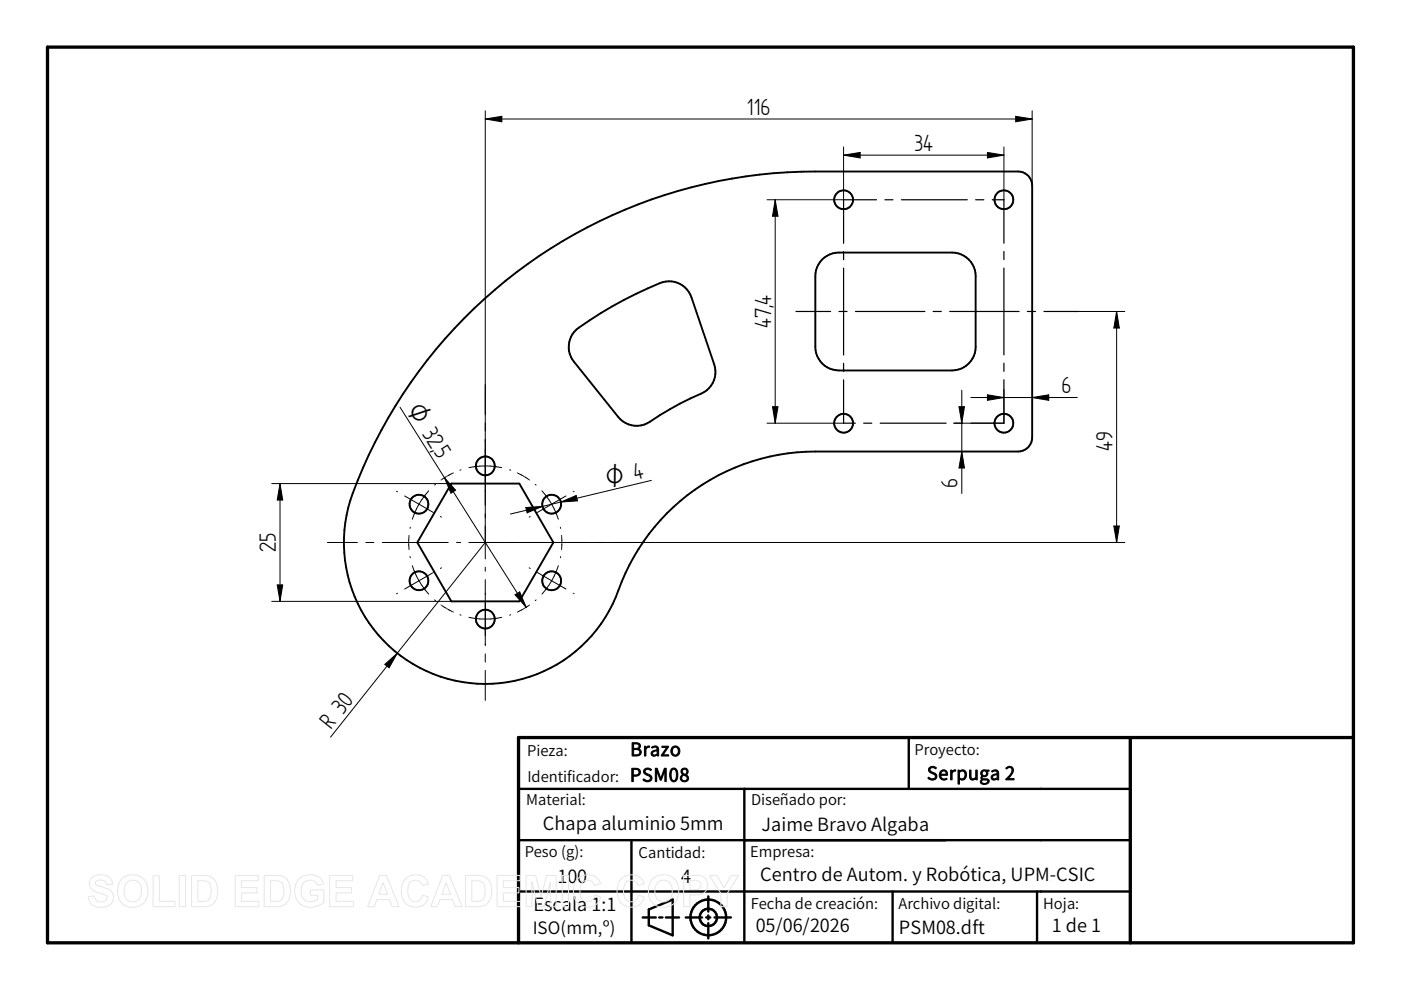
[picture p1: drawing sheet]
<svg xmlns="http://www.w3.org/2000/svg" width="297mm" height="210mm" viewBox="0 0 297 210" stroke-linecap="round" stroke-linejoin="round" font-family="sans-serif">
<path d="M10.1 10h276.9v189.9h-276.9zM239.6 156.4v43.5M287 156.4h-177.1v43.5" fill="none" stroke="#000" stroke-width=".7"/>
<g fill="none" stroke="#000" stroke-width=".51">
<path d="M192.7 156.4v10.9M109.9 167.3h129.7M109.9 178.1h129.7M133.9 178.1v21.8M157.8 167.3v32.6M109.9 189h129.7M136.3 194.5h2.7M137.6 192.8l5-2.1v7.6l-5-2.1zM139.8 194.5h.7M141.2 194.5h2.8M145.4 194.5h3.4M149.7 194.5h.9"/>
<path d="M150.2 190.1v3.2M150.2 194.1v.8M150.2 195.7v3.3M151.5 194.5h3.5M189.2 189v10.9M219.9 189v10.9"/>
<circle cx="150.2" cy="194.5" r="3.8"/>
<circle cx="150.2" cy="194.5" r="1.84"/>
</g>
<g fill="none" stroke="#000" stroke-width=".4">
<path d="M174.3 55a5.1 5.1 0 0 1 3.6-1.4h23.9a5 5 0 0 1 5.1 4.9v15a5.1 5.1 0 0 1-5.1 5h-23.9a5 5 0 0 1-5-5v-15a5.1 5.1 0 0 1 1.4-3.5zM98.4 67.5a104.6 104.6 0 0 1 74.5-31.1h43a2.97 2.97 0 0 1 2.9 2.9v53.4a3 3 0 0 1-2.9 3h-43a44.5 44.5 0 0 0-42.3 30.9 30 30 0 0 1-40.1 15.7 30 30 0 0 1-14.6-40.5 104.7 104.7 0 0 1 22.5-34.3zM122.2 69.9a81.3 81.3 0 0 1 18.4-10.1 5 5 0 0 1 6 3.2l4.8 14.3a5 5 0 0 1-2.7 6.2 71.8 71.8 0 0 0-11.5 6.2 5 5 0 0 1-6.1-1.3l-9.4-11.7a5 5 0 0 1 .5-6.8zM95.7 102.5h14.4l7.2 12.5-7.2 12.5h-14.4l-7.2-12.5z"/>
<circle cx="178.9" cy="42.4" r="2"/>
<circle cx="212.8" cy="42.4" r="2"/>
<circle cx="102.9" cy="98.8" r="2"/>
<circle cx="178.9" cy="89.7" r="2"/>
<circle cx="212.8" cy="89.7" r="2"/>
<circle cx="88.8" cy="106.9" r="2"/>
<circle cx="117" cy="106.9" r="2"/>
<circle cx="88.8" cy="123.1" r="2"/>
<circle cx="102.9" cy="131.3" r="2"/>
<circle cx="117" cy="123.1" r="2"/>
</g>
<g fill="none" stroke="#000" stroke-width=".21">
<path d="M102.9 23.5v95M102.9 25.2l3.5-.5v1.1zM102.9 25.2h115.9M178.9 32.9l3.5-.6v1.2zM178.9 32.9h33.9M178.9 31.2v11.2h-16.3M209.4 32.3l3.4 .6-3.4 .6zM212.8 31.2v11.2M215.3 24.7l3.5 .5-3.5 .6zM218.8 23.5v15.8M164.4 42.4v47.3M164.4 42.4l.5 3.4h-1.1z"/>
<path d="M228.7 66h9.8M236.7 66l.6 3.6h-1.1zM236.7 66v49M84.8 86.3l26.8 42.5M97.6 99.7h-.1M97.7 99.6h.1M99.4 99.1a16.9 16.9 0 0 1 7 0M108.1 99.6h.1M108.2 99.7h.1M162.6 89.7h16.3M163.8 86.2h1.1l-.5 3.5zM203.3 86.2h1.2l-.6 3.5z"/>
<path d="M203.9 82.7v21.9M203.9 95.7l.6 3.5h-1.2zM205.8 84.3h22.6M209.4 83.7l3.4 .6-3.4 .6zM212.8 82.5v7.2h-10.6M218.8 84.3l3.6-.6v1.2zM57.6 102.5h38.1M59.4 102.5l.5 3.5h-1.1zM59.4 102.5v25M69.4 115h6.4M77.6 115h1.7M81 115h14"/>
<path d="M84.1 104.2h.1M84.2 104.2l.1 .1M85.8 105.2l6.1 3.4M86.7 115v.1M86.7 115.2v1.1M86.7 113.5v.1M86.7 116.5h.1M86.7 113.7v1.1M86.9 118v.1M86.9 112h.1M87 118.2v.1M87 111.8h.1"/>
<path d="M87.4 120a16.5 16.5 0 0 0 3.5 6M90.9 104.1a16.5 16.5 0 0 0-3.5 6M92.2 102.8h-.1M92.3 102.7h.1M93.4 109.5v.1M93.5 109.6h.1M93.6 101.7l-.1 .1M94.2 101.3l2.4 2.6-1 .7zM94.6 101.1l-.9 .5M94.8 100.9l-.1 .1M95.9 100.4l-.9 .5M96.1 100.3h.1"/>
<path d="M96.8 115h.9M99.4 115h139.1M102.9 115l-32.8 41.3M109.7 100.3h.1M109.9 100.4l.9 .5M111 100.9l.1 .1M111.2 101.1l.9 .6M111.5 107.6l3.5-.2-3.2 1.3zM112.2 101.7l.1 .1M112.3 109.6h-.1M112.4 109.5v.1M113.5 102.7h.1"/>
<path d="M113.6 102.8h.1M114.9 104.1a16.5 16.5 0 0 1 3.5 6M118.4 120a16.5 16.5 0 0 1-3.5 6M118.8 111.8h.1M118.8 118.2v.1M118.8 112h.1M118.9 118l-.1 .1M118.9 106.4l3.3-1.3 .2 1.1zM119.1 113.7v1.1M119.1 113.5v.1M119.1 116.5h.1M119.1 115v.1"/>
<path d="M119.1 115.3v1M120 105.2l-6.1 3.4M121.6 104.2l-.1 .1M121.7 104.2h.1M138.1 101.9l-29.9 7.1M236.2 111.5h1.1l-.6 3.5zM57.6 127.5h38.1M58.8 124h1.1l-.5 3.5zM84.1 125.9h.1M84.3 125.8h-.1M91.9 121.4l-6.1 3.5M92.1 127.2h.1"/>
<path d="M92.3 127.3v.1M93.4 120.5h.1M93.5 128.3h.1M93.6 120.4h-.1M93.7 128.4l.9 .6M94.7 129.1h.1M95 129.2l.9 .5M96.1 129.8h.1M97.5 130.3l.1 .1M97.7 130.4h.1M99.4 130.9a16.9 16.9 0 0 0 7 0M102.9 120.3v.8"/>
<path d="M102.9 122.9v14M102.9 138.6v1.8M108.1 130.4h.1M108.3 130.3l-.1 .1M109.2 126.1l1-.6 1.4 3.3zM109.7 129.8h.1M110.8 129.2l-.9 .5M111.1 129.1h-.1M112.1 128.4l-.9 .6M112.2 120.4h.1M112.3 128.3h-.1M112.4 120.5h.1"/>
<path d="M113.5 127.3v.1M113.7 127.2h-.1M113.9 121.4l6.1 3.5M121.5 125.8h.1M121.7 125.9h.1M81.6 140.9l2.6-2.4-1.7 3.1zM102.9 142.1v6.4"/>
</g>
<g fill="#000">
<path d="M102.9 25.2l3.5-.5v1.1zM178.9 32.9l3.5-.6v1.2zM209.4 32.3l3.4 .6-3.4 .6zM215.3 24.7l3.5 .5-3.5 .6zM164.4 42.4l.5 3.4h-1.1zM236.7 66l.6 3.6h-1.1zM163.8 86.2h1.1l-.5 3.5zM203.3 86.2h1.2l-.6 3.5zM203.9 95.7l.6 3.5h-1.2zM209.4 83.7l3.4 .6-3.4 .6zM218.8 84.3l3.6-.6v1.2zM59.4 102.5l.5 3.5h-1.1z"/>
<path d="M94.2 101.3l2.4 2.6-1 .7zM111.5 107.6l3.5-.2-3.2 1.3zM118.9 106.4l3.3-1.3 .2 1.1zM236.2 111.5h1.1l-.6 3.5zM58.8 124h1.1l-.5 3.5zM109.2 126.1l1-.6 1.4 3.3zM81.6 140.9l2.6-2.4-1.7 3.1z"/>
</g>
<g fill="none" stroke="#000" stroke-width=".25">
<path d="M178.9 53.3v1.8M178.9 56.9v18.4M185.8 42.4h-6.9v9.2M187.6 42.4h1.7M191.1 42.4h14M206.9 42.4h1.7M210.4 42.4h2.4v9.2M212.8 53.3v1.8M212.8 56.8v18.4M168.8 66h7.3M177.9 66h1.7M178.9 77v1.8"/>
<path d="M181.4 66h14.7M197.8 66h1.8M201.4 66h14.7M212.8 77v1.7M217.8 66h1.8M221.3 66h7.4M178.9 80.5v9.2h2.5M183.1 89.7h1.7M186.6 89.7h14M202.4 89.7h1.7M212.8 80.5v9.2h-6.9"/>
</g>
<g fill="none" stroke="#e6e6e6" stroke-width=".21">
<path d="M19.4 186.2a3.1 3.1 0 0 1 4.1 .1l.4 1.2h-1.4a1.31 1.31 0 0 0-1-.9 1.31 1.31 0 0 0-1.3 .5l.2 .5 .8 .4a3.9 3.9 0 0 1 2.6 1.2 2.16 2.16 0 0 1-.2 2.4 2.16 2.16 0 0 1-2.2 .8 2.38 2.38 0 0 1-2.7-2.3l1.3-.1a1.43 1.43 0 0 0 1.2 1.2 1.43 1.43 0 0 0 1.5-.9 1.15 1.15 0 0 0-1.3-.9 2.45 2.45 0 0 1-2.5-2.1l.2-.7zM25.8 186.3a3.3 3.3 0 0 1 4.2-.3 3.3 3.3 0 0 1 1.3 3.9 3.2 3.2 0 0 1-3.9 2.4 3.2 3.2 0 0 1-2.5-3.8l.3-1.3zM26.8 187.2a1.86 1.86 0 0 1 2.2-.4 1.86 1.86 0 0 1 1 2.1 1.89 1.89 0 0 1-1.8 2.3 1.89 1.89 0 0 1-1.9-2.3l.1-.8zM32.4 185.7h1.4v5.4h3.3v1.1h-4.7zM38 185.6h1.3v6.6h-1.3zM40.6 185.6h2.4a2.83 2.83 0 0 1 3.2 3.4 2.82 2.82 0 0 1-3.1 3.2h-2.5zM41.9 186.7a2.78 2.78 0 0 1 2.5 .6 3.4 3.4 0 0 1-.3 3.6l-.6 .2h-1.6zM49.9 185.6h4.9v1.1h-3.6v1.5h3.3v1.1h-3.3v1.8h3.7v1.1h-5zM56 185.6h2.5a2.83 2.83 0 0 1 3.1 3.4 2.82 2.82 0 0 1-3.1 3.2h-2.5zM57.4 186.7a2.78 2.78 0 0 1 2.4 .6 3.4 3.4 0 0 1-.3 3.6l-.5 .2h-1.6zM63.3 186.5a3.4 3.4 0 0 1 5 .1l.3 .8-1.3 .3a1.81 1.81 0 0 0-2.3-1 1.81 1.81 0 0 0-1.1 2.1 2.06 2.06 0 0 0 1 2.2 2.06 2.06 0 0 0 2.4-.4v-.8h-1.5v-1.1h2.9v2.6a3.9 3.9 0 0 1-5.6-.3 4.1 4.1 0 0 1 .2-4.5zM69.9 185.6h4.9v1.1h-3.6v1.5h3.3v1.1h-3.3v1.8h3.7v1.1h-5z"/>
<path d="M80.5 185.6h1.4l2.7 6.6h-1.4l-.6-1.5h-2.7l-.5 1.5h-1.4zM81.2 187.2l.9 2.4h-1.8zM85.9 186.4a2.89 2.89 0 0 1 4.9 1l-1.3 .3a1.56 1.56 0 0 0-1.8-1 1.56 1.56 0 0 0-1.2 1.7 2.25 2.25 0 0 0 1.2 2.8 1.54 1.54 0 0 0 1.9-1.4l1.3 .4a2.96 2.96 0 0 1-3.5 2.1 2.96 2.96 0 0 1-2.3-3.3l.2-1.5zM93.9 185.6h1.4l2.7 6.6h-1.5l-.5-1.5h-2.7l-.6 1.5h-1.4zM94.6 187.2l.9 2.4h-1.8zM98.7 185.6h2.4a2.83 2.83 0 0 1 3.1 3.4 2.82 2.82 0 0 1-3 3.2h-2.5zM100 186.7a2.78 2.78 0 0 1 2.5 .6 3.4 3.4 0 0 1-.3 3.6l-.6 .2h-1.6zM105.4 185.6h4.9v1.1h-3.6v1.5h3.3v1.1h-3.3v1.8h3.7v1.1h-5zM111.5 185.6h2.1l1.1 4.5 1.2-4.5h2v6.6h-1.2v-5.2l-1.3 5.2h-1.3l-1.3-5.2v5.2h-1.3zM119.2 185.6h1.3v6.6h-1.3zM122.4 186.4a2.89 2.89 0 0 1 4.9 1l-1.3 .3a1.56 1.56 0 0 0-1.8-1 1.56 1.56 0 0 0-1.2 1.7 2.25 2.25 0 0 0 1.2 2.8 1.54 1.54 0 0 0 1.9-1.4l1.3 .4a2.96 2.96 0 0 1-3.5 2.1 2.96 2.96 0 0 1-2.3-3.3l.2-1.5zM131.7 186.4a2.89 2.89 0 0 1 4.9 1l-1.3 .3a1.56 1.56 0 0 0-1.9-1 1.56 1.56 0 0 0-1.2 1.7 2.25 2.25 0 0 0 1.3 2.8 1.54 1.54 0 0 0 1.8-1.4l1.3 .4a2.96 2.96 0 0 1-3.5 2.1 2.96 2.96 0 0 1-2.3-3.3l.2-1.5z"/>
<path d="M138.4 186.3a3.3 3.3 0 0 1 4.1-.3 3.3 3.3 0 0 1 1.3 3.9 3.2 3.2 0 0 1-3.9 2.4 3.2 3.2 0 0 1-2.4-3.8l.3-1.3zM139.4 187.2a1.86 1.86 0 0 1 2.2-.4 1.86 1.86 0 0 1 .9 2.1 1.89 1.89 0 0 1-1.8 2.3 1.89 1.89 0 0 1-1.8-2.3v-.8zM144.9 185.6h2.2a2.43 2.43 0 0 1 2.7 1 2.11 2.11 0 0 1-.1 2.3 2.11 2.11 0 0 1-2.1 .8h-1.3v2.5h-1.4zM146.3 186.7h.6a1.26 1.26 0 0 1 1.8 1 1.2 1.2 0 0 1-1.7 .9h-.7zM150.4 185.6h1.6l1.5 2.6 1.5-2.6h1.6l-2.4 3.8v2.8h-1.4v-2.8z"/>
</g>
<g font-size="5.6">
<text x="158.4" y="24.4">116</text>
<text x="193.9" y="32">34</text>
<text x="163.5" y="69.6" transform="rotate(-90 163.5 69.6)">47,4</text>
<text x="225" y="83.4">6</text>
<text x="91.9" y="95.9" transform="rotate(58 91.9 95.9)">5</text>
<text x="235.9" y="95.6" transform="rotate(-90 235.9 95.6)">49</text>
<text x="203" y="103.4" transform="rotate(-90 203 103.4)">6</text>
<text x="58.5" y="117.1" transform="rotate(-90 58.5 117.1)">25</text>
<text x="70.1" y="154.8" transform="rotate(-51 70.1 154.8)">R 30</text>
</g>
<g font-size="5.4">
<text x="86.2" y="86.9" transform="rotate(58 86.2 86.9)">O 32,</text>
<text x="128.9" y="103.2" transform="rotate(-13 128.9 103.2)">O 4</text>
</g>
<g font-size="3.9">
<text x="133.6" y="160.3">Brazo</text>
<text x="133.6" y="165.7">PSM08</text>
<text x="196.5" y="165.4">Serpuga 2</text>
<text x="115.1" y="176">Chapa aluminio 5mm</text>
<text x="161.4" y="176.1">Jaime Bravo Algaba</text>
<text x="118.2" y="187.2">100</text>
<text x="144.4" y="187.2">4</text>
<text x="161.2" y="186.8">Centro de Autom. y Robótica, UPM-CSIC</text>
<text x="113.1" y="193.3">Escala 1:1</text>
<text x="160.2" y="197.7">05/06/2026</text>
<text x="190.6" y="198">PSM08.dft</text>
<text x="223" y="197.6">1 de 1</text>
</g>
<text font-size="3.6" x="112.9" y="197.9">ISO(mm,º)</text>
<g font-size="3.1">
<text x="111.8" y="160.2">Pieza:</text>
<text x="193.9" y="160.1">Proyecto:</text>
<text x="111.8" y="165.7">Identificador:</text>
<text x="111.6" y="170.8">Material:</text>
<text x="159.3" y="170.8">Diseñado por:</text>
<text x="111.2" y="181.7">Peso (g):</text>
<text x="135.4" y="182">Cantidad:</text>
<text x="159" y="181.8">Empresa:</text>
<text x="159.2" y="192.7">Fecha de creación:</text>
<text x="190.5" y="192.7">Archivo digital:</text>
<text x="221.2" y="192.7">Hoja:</text>
</g>
</svg>
